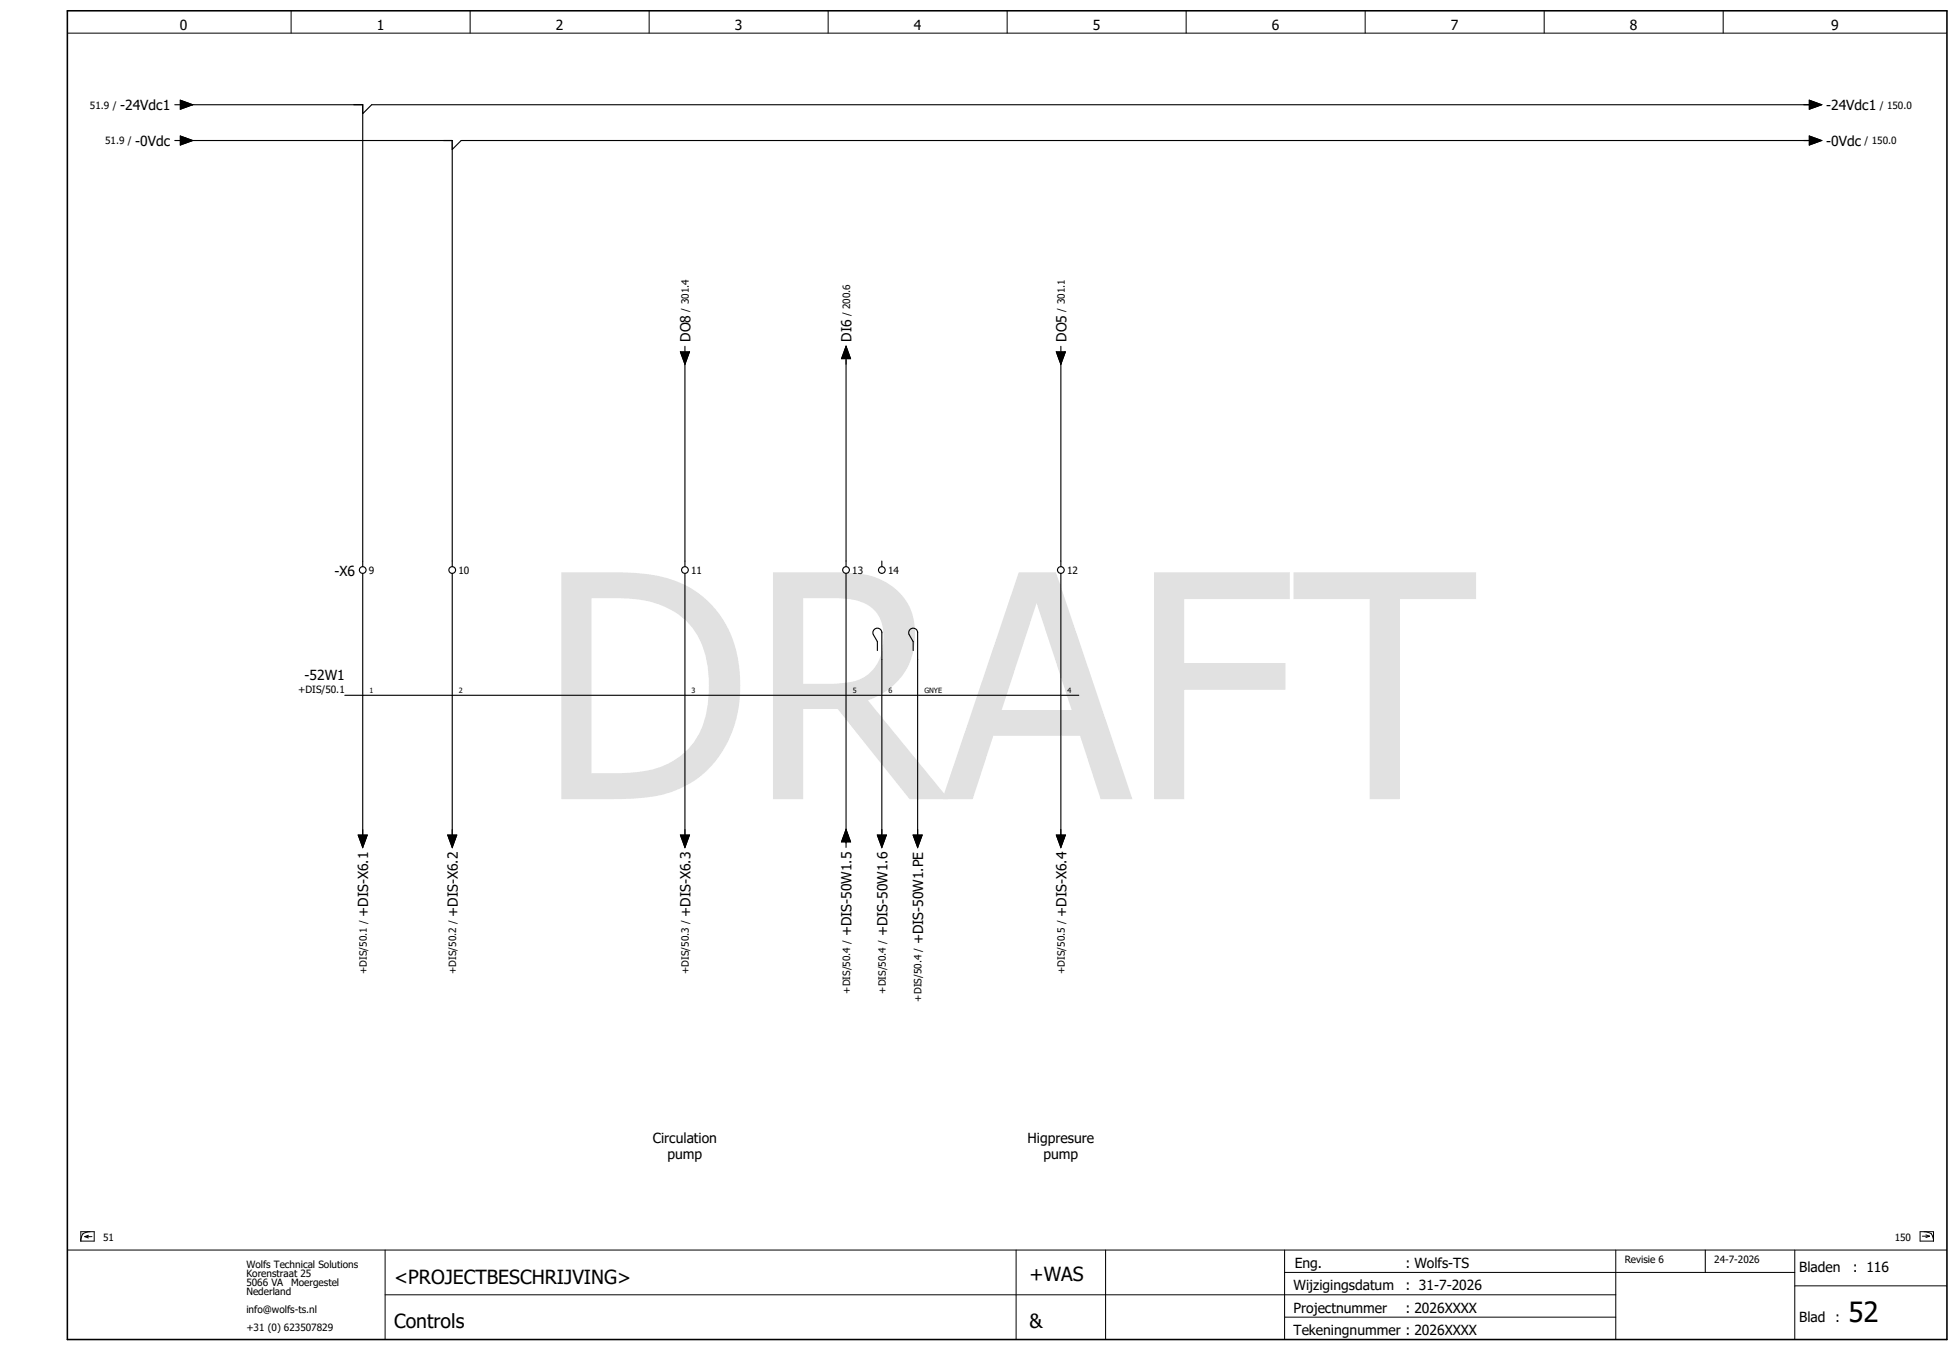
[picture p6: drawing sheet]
<svg xmlns="http://www.w3.org/2000/svg" width="438mm" height="302mm" viewBox="0 0 438 302" stroke-linecap="round" stroke-linejoin="round" font-family="sans-serif">
<g fill="none" stroke="#000" stroke-width=".22">
<path d="M15.1 7.4h420M65.1 2.4v5M105.1 2.4v5M145.1 2.4v5M185.1 2.4v5M225.1 2.4v5M265.1 2.4v5M305.1 2.4v5M345.1 2.4v5M385.1 2.4v5M15.1 279.4h420M18.1 275.3h3v2.1h-3z"/>
<path d="M18.5 275.8l-.3 .8-.1 .8M19 276.4h1.6M19 276.4l.8 .3M19.8 276.1l-.8 .3M20.2 275.3l-.9 .1-.8 .4M86.1 279.4v20M227.1 279.4v20M247.1 279.4v20M287.1 279.4v20M361.1 279.4v20M381.1 279.4v5M401.1 279.4v20"/>
<path d="M429.1 275.3h3v2.1h-3zM429.6 276.3h1.6M430 275.3l.8 .1 .8 .4M430.4 276l.8 .3M431.2 276.3l-.8 .3M431.6 275.8l.3 .8 .2 .8M86.1 289.4h275M287.1 284.4h114M287.1 294.4h74M401.1 287.4h34"/>
</g>
<path d="M15.1 2.4h420v297h-420z" fill="none" stroke="#000" stroke-width=".35"/>
<g fill="none" stroke="#000" stroke-width=".25">
<path d="M39.1 23.4h1.2M39.1 31.4h1.2M40.3 22.4l2.8 1-2.8 1zM40.3 30.4l2.8 1-2.8 1zM41.1 23.4h40v103.3M41.1 31.4h60v95.3M404.3 22.4l2.8 1-2.8 1zM404.3 30.4l2.8 1-2.8 1zM405.1 23.4h-322l-2 2M405.1 31.4h-302l-2 2M152.1 78.7h2l-1 2.7zM153.1 77.4v1.3"/>
<path d="M189.1 77.4l1 2.8h-2zM236.1 78.7h2l-1 2.7zM237.1 77.4v1.3M153.1 80.4v46.3M189.1 80.2v46.5M237.1 80.4v46.3M81.1 128.2v59.2M101.1 128.2v59.2M153.1 128.2v59.2M189.1 128.2v61.2M197.1 125.4v1.3M237.1 128.2v59.2"/>
<path d="M77.1 155.4h164M196.1 145.4v-2l-.9-1.5a1 1 0 0 1 .6-1.5 1 1 0 0 1 1.3 1v46M204.1 145.4v-2l-.9-1.5a1 1 0 0 1 .6-1.5 1 1 0 0 1 1.3 1v46M80.1 186.7h2l-1 2.7zM100.1 186.7h2l-1 2.7zM152.1 186.7h2l-1 2.7zM189.1 185.4l1 2.8h-2zM196.1 186.7h2l-1 2.7zM204.1 186.7h2l-1 2.7zM236.1 186.7h2l-1 2.7z"/>
<circle cx="81.1" cy="127.4" r=".75"/>
<circle cx="101.1" cy="127.4" r=".75"/>
<circle cx="153.1" cy="127.4" r=".75"/>
<circle cx="189.1" cy="127.4" r=".75"/>
<circle cx="197.1" cy="127.4" r=".75"/>
<circle cx="237.1" cy="127.4" r=".75"/>
</g>
<g fill="#000" stroke="#000" stroke-width=".22">
<path d="M40.3 22.4l2.8 1-2.8 1zM40.3 30.4l2.8 1-2.8 1zM404.3 22.4l2.8 1-2.8 1zM404.3 30.4l2.8 1-2.8 1zM152.1 78.7h2l-1 2.7zM236.1 78.7h2l-1 2.7zM189.1 77.4l1 2.8h-2zM80.1 186.7h2l-1 2.7zM100.1 186.7h2l-1 2.7zM152.1 186.7h2l-1 2.7zM189.1 185.4l1 2.8h-2zM196.1 186.7h2l-1 2.7z"/>
<path d="M204.1 186.7h2l-1 2.7zM236.1 186.7h2l-1 2.7z"/>
</g>
<text font-size="69.7" fill="#e1e1e1" x="120.3" y="178.6">DRAFT</text>
<text font-size="6.2" x="413.1" y="295.4">52</text>
<g font-size="4.3">
<text x="88.1" y="286.9">&lt;PROJECTBESCHRIJVING&gt;</text>
<text x="230.1" y="286.4">+WAS</text>
<text x="88.1" y="296.9">Controls</text>
<text x="230.1" y="296.9">&amp;</text>
</g>
<g font-size="3.1">
<text x="40.2" y="6.8">0</text>
<text x="84.2" y="6.8">1</text>
<text x="124.2" y="6.8">2</text>
<text x="164.2" y="6.8">3</text>
<text x="204.2" y="6.8">4</text>
<text x="244.2" y="6.8">5</text>
<text x="284.2" y="6.8">6</text>
<text x="324.2" y="6.8">7</text>
<text x="364.2" y="6.8">8</text>
<text x="409.2" y="6.8">9</text>
<text x="26.8" y="24.6">-24Vdc1</text>
<text x="408.1" y="24.6">-24Vdc1</text>
<text x="30.2" y="32.6">-0Vdc</text>
<text x="408.1" y="32.6">-0Vdc</text>
<text x="154.3" y="76.4" transform="rotate(-90 154.3 76.4)">DO8</text>
<text x="190.3" y="76.4" transform="rotate(-90 190.3 76.4)">DI6</text>
<text x="238.3" y="76.4" transform="rotate(-90 238.3 76.4)">DO5</text>
<text x="74.7" y="128.6">-X6</text>
<text x="68" y="152.1">-52W1</text>
<text x="82.3" y="204.9" transform="rotate(-90 82.3 204.9)">+DIS-X6.1</text>
<text x="102.3" y="204.9" transform="rotate(-90 102.3 204.9)">+DIS-X6.2</text>
<text x="154.3" y="204.9" transform="rotate(-90 154.3 204.9)">+DIS-X6.3</text>
<text x="190.3" y="209.3" transform="rotate(-90 190.3 209.3)">+DIS-50W1.5</text>
<text x="198.3" y="209.3" transform="rotate(-90 198.3 209.3)">+DIS-50W1.6</text>
<text x="238.3" y="204.9" transform="rotate(-90 238.3 204.9)">+DIS-X6.4</text>
<text x="206.3" y="211.1" transform="rotate(-90 206.3 211.1)">+DIS-50W1.PE</text>
<text x="145.9" y="255.4">Circulation</text>
<text x="229.6" y="255.4">Higpresure</text>
<text x="149.2" y="259.2">pump</text>
<text x="233.2" y="259.2">pump</text>
<text x="289.3" y="283.4">Eng.</text>
<text x="314.1" y="283.4">: Wolfs-TS</text>
<text x="402.1" y="284.4">Bladen</text>
<text x="414.1" y="284.4">: 116</text>
<text x="289.1" y="288.4">Wijzigingsdatum</text>
<text x="289.1" y="293.4">Projectnummer</text>
<text x="314.1" y="288.4">: 31-7-2026</text>
<text x="314.1" y="293.4">: 2026XXXX</text>
<text x="289.1" y="298.4">Tekeningnummer : 2026XXXX</text>
<text x="402.1" y="295.4">Blad :</text>
</g>
<g font-size="2.2">
<text x="20.1" y="24.3">51.9 /</text>
<text x="420.1" y="24.3">/ 150.0</text>
<text x="23.5" y="32.3">51.9 /</text>
<text x="416.7" y="32.3">/ 150.0</text>
<text x="153.9" y="69.6" transform="rotate(-90 153.9 69.6)">/ 301.4</text>
<text x="189.9" y="70.7" transform="rotate(-90 189.9 70.7)">/ 200.6</text>
<text x="237.9" y="69.6" transform="rotate(-90 237.9 69.6)">/ 301.1</text>
<text x="82.5" y="128.3">9</text>
<text x="102.5" y="128.3">10</text>
<text x="154.5" y="128.3">11</text>
<text x="190.5" y="128.3">13</text>
<text x="198.5" y="128.3">14</text>
<text x="238.5" y="128.3">12</text>
<text x="66.6" y="154.9">+DIS/50.1</text>
<text x="81.9" y="217.7" transform="rotate(-90 81.9 217.7)">+DIS/50.1 /</text>
<text x="101.9" y="217.7" transform="rotate(-90 101.9 217.7)">+DIS/50.2 /</text>
<text x="153.9" y="217.7" transform="rotate(-90 153.9 217.7)">+DIS/50.3 /</text>
<text x="237.9" y="217.7" transform="rotate(-90 237.9 217.7)">+DIS/50.5 /</text>
<text x="189.9" y="222.1" transform="rotate(-90 189.9 222.1)">+DIS/50.4 /</text>
<text x="197.9" y="222.1" transform="rotate(-90 197.9 222.1)">+DIS/50.4 /</text>
<text x="205.9" y="223.9" transform="rotate(-90 205.9 223.9)">+DIS/50.4 /</text>
<text x="23.1" y="277.4">51</text>
<text x="423.4" y="277.4">150</text>
<text x="55.1" y="283.4">Wolfs Technical Solutions</text>
<text x="55.1" y="285.4">Korenstraat 25</text>
<text x="55.1" y="287.4">5066 VA</text>
<text x="65.1" y="287.4">Moergestel</text>
<text x="363.1" y="282.4">Revisie 6</text>
<text x="383.1" y="282.4">24-7-2026</text>
<text x="55.1" y="289.4">Nederland</text>
<text x="55.1" y="293.4">info@wolfs-ts.nl</text>
<text x="55.1" y="297.4">+31 (0) 623507829</text>
</g>
<g font-size="1.6">
<text x="82.6" y="154.9">1</text>
<text x="102.6" y="154.9">2</text>
<text x="154.6" y="154.9">3</text>
<text x="190.6" y="154.9">5</text>
<text x="198.6" y="154.9">6</text>
<text x="206.6" y="154.9">GNYE</text>
<text x="238.6" y="154.9">4</text>
</g>
</svg>
